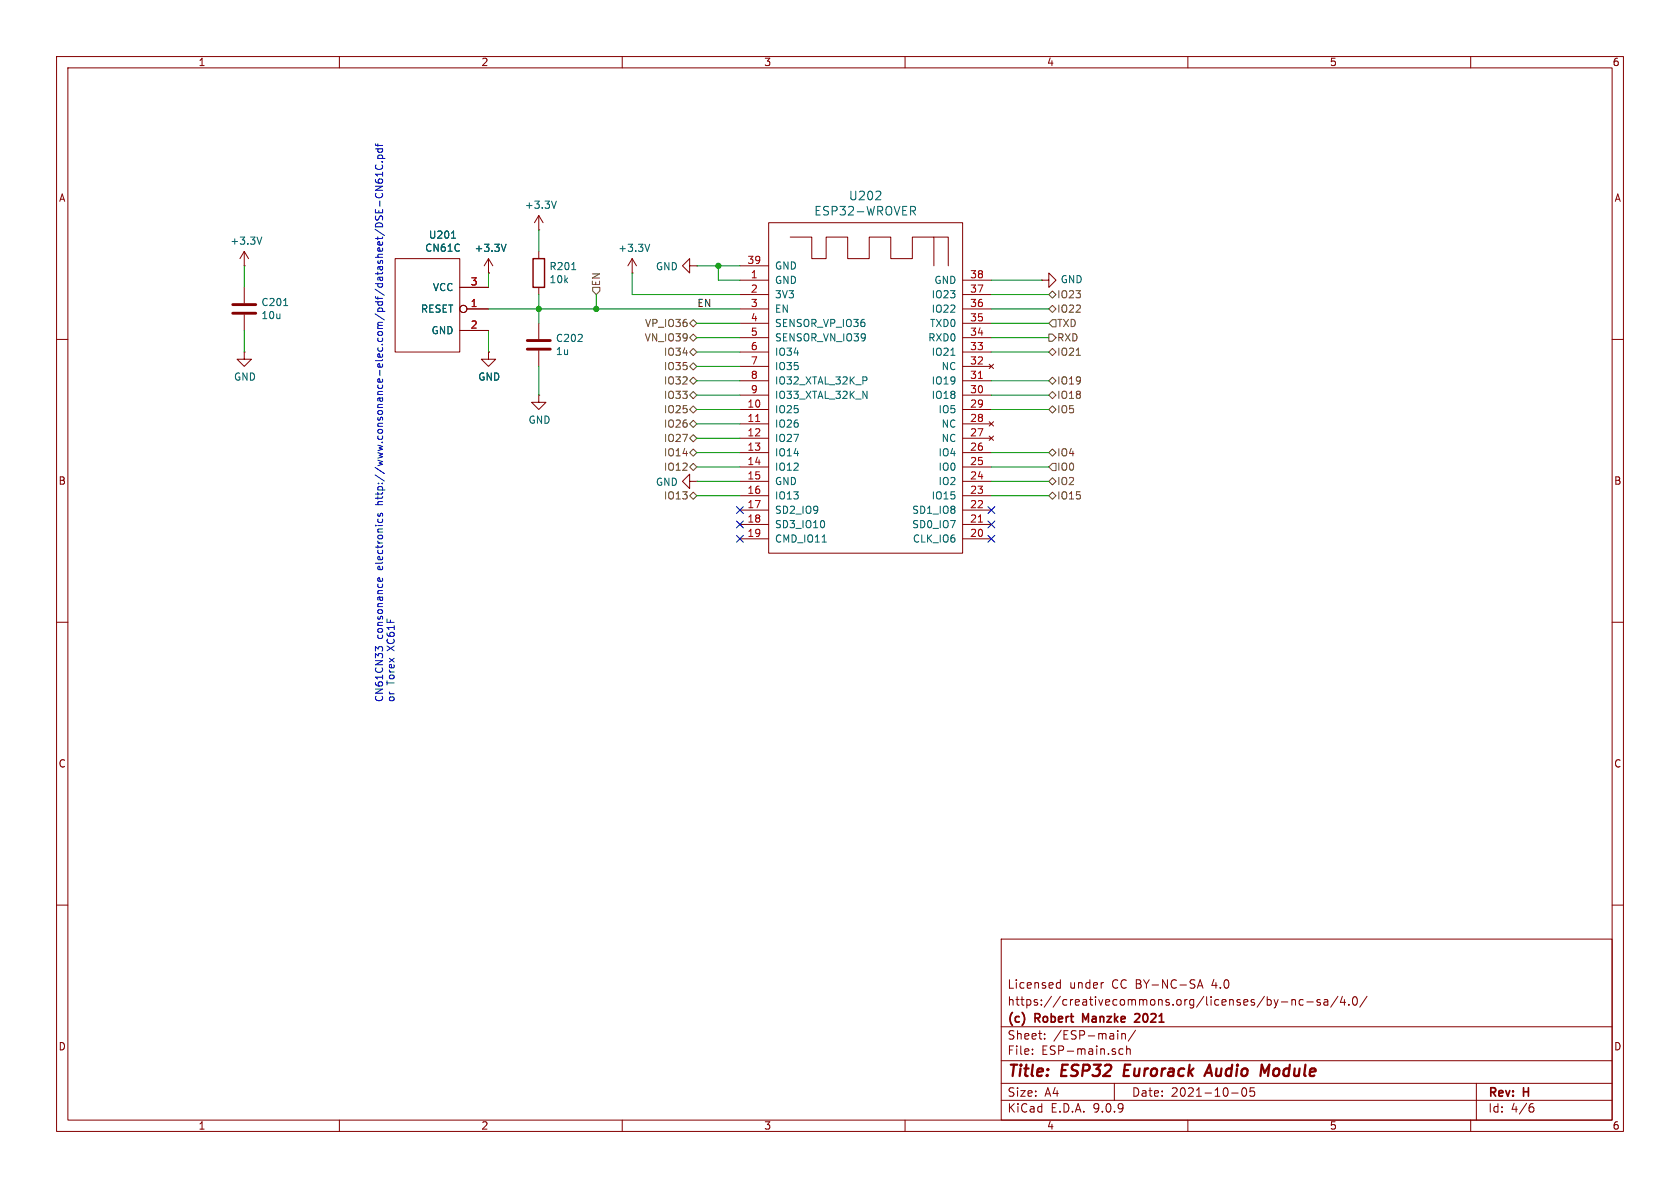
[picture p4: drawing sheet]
EESchema Schematic File Version 4
EELAYER 30 0
EELAYER END
$Descr A4 11693 8268
encoding utf-8
Sheet 2 6
Title "ESP32 Eurorack Audio Module"
Date "2021-10-05"
Rev "H"
Comp "(c) Robert Manzke 2021"
Comment1 "https://creativecommons.org/licenses/by-nc-sa/4.0/"
Comment2 "Licensed under CC BY-NC-SA 4.0"
Comment3 ""
Comment4 ""
$EndDescr
$Comp
L power:GND #PWR0204
U 1 1
P 4850 1850
F 0 "#PWR0204" H 4850 1600 50  0001 C CNN
F 1 "GND" V 4855 1722 50  0000 R CNN
F 2 "" H 4850 1850 50  0001 C CNN
F 3 "" H 4850 1850 50  0001 C CNN
	1    4850 1850
	0    1    1    0   
$EndComp
Wire Wire Line
	5150 1950 5000 1950
Wire Wire Line
	5000 1950 5000 1850
Wire Wire Line
	5000 1850 4850 1850
Wire Wire Line
	5150 1850 5000 1850
Connection ~ 5000 1850
$Comp
L power:GND #PWR0206
U 1 1
P 7250 1950
F 0 "#PWR0206" H 7250 1700 50  0001 C CNN
F 1 "GND" V 7255 1822 50  0000 R CNN
F 2 "" H 7250 1950 50  0001 C CNN
F 3 "" H 7250 1950 50  0001 C CNN
	1    7250 1950
	0    -1   -1   0   
$EndComp
Wire Wire Line
	7250 1950 6900 1950
$Comp
L power:+3.3V #PWR0205
U 1 1
P 4400 1900
F 0 "#PWR0205" H 4400 1750 50  0001 C CNN
F 1 "+3.3V" H 4415 2073 50  0000 C CNN
F 2 "" H 4400 1900 50  0001 C CNN
F 3 "" H 4400 1900 50  0001 C CNN
	1    4400 1900
	1    0    0    -1  
$EndComp
Wire Wire Line
	5150 2050 4400 2050
Wire Wire Line
	4400 2050 4400 1900
$Comp
L power:GND #PWR0210
U 1 1
P 4850 3350
F 0 "#PWR0210" H 4850 3100 50  0001 C CNN
F 1 "GND" V 4855 3222 50  0000 R CNN
F 2 "" H 4850 3350 50  0001 C CNN
F 3 "" H 4850 3350 50  0001 C CNN
	1    4850 3350
	0    1    1    0   
$EndComp
Wire Wire Line
	5150 3350 4850 3350
$Comp
L Device:R R201
U 1 1
P 3750 1900
F 0 "R201" H 3820 1946 50  0000 L CNN
F 1 "10k" H 3820 1855 50  0000 L CNN
F 2 "Resistor_SMD:R_0402_1005Metric" V 3680 1900 50  0001 C CNN
F 3 "~" H 3750 1900 50  0001 C CNN
	1    3750 1900
	1    0    0    -1  
$EndComp
$Comp
L power:+3.3V #PWR0201
U 1 1
P 3750 1600
F 0 "#PWR0201" H 3750 1450 50  0001 C CNN
F 1 "+3.3V" H 3765 1773 50  0000 C CNN
F 2 "" H 3750 1600 50  0001 C CNN
F 3 "" H 3750 1600 50  0001 C CNN
	1    3750 1600
	1    0    0    -1  
$EndComp
Wire Wire Line
	3750 1600 3750 1750
$Comp
L Device:C C202
U 1 1
P 3750 2400
F 0 "C202" H 3865 2446 50  0000 L CNN
F 1 "1u" H 3865 2355 50  0000 L CNN
F 2 "Capacitor_SMD:C_0402_1005Metric" H 3788 2250 50  0001 C CNN
F 3 "~" H 3750 2400 50  0001 C CNN
	1    3750 2400
	1    0    0    -1  
$EndComp
Wire Wire Line
	5150 2150 4150 2150
Wire Wire Line
	3750 2150 3750 2050
Wire Wire Line
	3750 2150 3750 2250
Connection ~ 3750 2150
$Comp
L power:GND #PWR0209
U 1 1
P 3750 2750
F 0 "#PWR0209" H 3750 2500 50  0001 C CNN
F 1 "GND" H 3755 2577 50  0000 C CNN
F 2 "" H 3750 2750 50  0001 C CNN
F 3 "" H 3750 2750 50  0001 C CNN
	1    3750 2750
	1    0    0    -1  
$EndComp
Wire Wire Line
	3750 2550 3750 2750
$Comp
L power:+3.3V #PWR0203
U 1 1
P 1700 1850
F 0 "#PWR0203" H 1700 1700 50  0001 C CNN
F 1 "+3.3V" H 1715 2023 50  0000 C CNN
F 2 "" H 1700 1850 50  0001 C CNN
F 3 "" H 1700 1850 50  0001 C CNN
	1    1700 1850
	1    0    0    -1  
$EndComp
$Comp
L power:GND #PWR0207
U 1 1
P 1700 2450
F 0 "#PWR0207" H 1700 2200 50  0001 C CNN
F 1 "GND" H 1705 2277 50  0000 C CNN
F 2 "" H 1700 2450 50  0001 C CNN
F 3 "" H 1700 2450 50  0001 C CNN
	1    1700 2450
	1    0    0    -1  
$EndComp
$Comp
L Device:C C201
U 1 1
P 1700 2150
F 0 "C201" H 1815 2196 50  0000 L CNN
F 1 "10u" H 1815 2105 50  0000 L CNN
F 2 "Capacitor_SMD:C_0402_1005Metric" H 1738 2000 50  0001 C CNN
F 3 "~" H 1700 2150 50  0001 C CNN
	1    1700 2150
	1    0    0    -1  
$EndComp
Wire Wire Line
	6900 3250 7300 3250
Text Label 4850 2150 0    50   ~ 0
EN
Wire Wire Line
	6900 2050 7300 2050
Wire Wire Line
	6900 2150 7300 2150
Wire Wire Line
	6900 2250 7300 2250
Wire Wire Line
	6900 2350 7300 2350
Wire Wire Line
	6900 2450 7300 2450
Wire Wire Line
	6900 2650 7300 2650
Wire Wire Line
	6900 2750 7300 2750
Wire Wire Line
	6900 2850 7300 2850
Wire Wire Line
	6900 3450 7300 3450
Wire Wire Line
	5150 2250 4850 2250
Wire Wire Line
	5150 2350 4850 2350
Wire Wire Line
	5150 2450 4850 2450
Wire Wire Line
	5150 2550 4850 2550
Wire Wire Line
	5150 2650 4850 2650
Wire Wire Line
	5150 2750 4850 2750
Wire Wire Line
	5150 2850 4850 2850
Wire Wire Line
	5150 2950 4850 2950
Wire Wire Line
	5150 3050 4850 3050
Wire Wire Line
	5150 3150 4850 3150
Wire Wire Line
	5150 3250 4850 3250
Wire Wire Line
	5150 3450 4850 3450
Wire Wire Line
	6900 3150 7300 3150
Text HLabel 7300 2250 2    50   Input ~ 0
TXD
Text HLabel 7300 2350 2    50   Output ~ 0
RXD
Text HLabel 7300 3250 2    50   Input ~ 0
IO0
Text HLabel 4150 2050 1    50   Input ~ 0
EN
Wire Wire Line
	4150 2050 4150 2150
Connection ~ 4150 2150
Wire Wire Line
	4150 2150 3750 2150
Text HLabel 7300 2450 2    50   BiDi ~ 0
IO21
Text HLabel 7300 2650 2    50   BiDi ~ 0
IO19
Text HLabel 7300 2750 2    50   BiDi ~ 0
IO18
Text HLabel 7300 2850 2    50   BiDi ~ 0
IO5
Text HLabel 7300 3450 2    50   BiDi ~ 0
IO15
Text HLabel 4850 2250 0    50   BiDi ~ 0
VP_IO36
Text HLabel 4850 2350 0    50   BiDi ~ 0
VN_IO39
Text HLabel 4850 2450 0    50   BiDi ~ 0
IO34
Text HLabel 4850 2550 0    50   BiDi ~ 0
IO35
Text HLabel 4850 2650 0    50   BiDi ~ 0
IO32
Text HLabel 4850 2750 0    50   BiDi ~ 0
IO33
Text HLabel 4850 2850 0    50   BiDi ~ 0
IO25
Text HLabel 4850 2950 0    50   BiDi ~ 0
IO26
Text HLabel 4850 3050 0    50   BiDi ~ 0
IO27
Text HLabel 4850 3150 0    50   BiDi ~ 0
IO14
Text HLabel 4850 3250 0    50   BiDi ~ 0
IO12
Text HLabel 4850 3450 0    50   BiDi ~ 0
IO13
Text HLabel 7300 2050 2    50   BiDi ~ 0
IO23
Text HLabel 7300 2150 2    50   BiDi ~ 0
IO22
Wire Wire Line
	1700 2300 1700 2450
Wire Wire Line
	1700 1850 1700 2000
Text HLabel 7300 3150 2    50   BiDi ~ 0
IO4
NoConn ~ 6900 3550
NoConn ~ 6900 3650
NoConn ~ 6900 3750
NoConn ~ 5150 3550
NoConn ~ 5150 3650
NoConn ~ 5150 3750
$Comp
L power:+3.3V #PWR0202
U 1 1
P 3400 1900
F 0 "#PWR0202" H 3400 1750 50  0001 C CNN
F 1 "+3.3V" H 3415 2073 50  0000 C CNN
F 2 "" H 3400 1900 50  0001 C CNN
F 3 "" H 3400 1900 50  0001 C CNN
	1    3400 1900
	1    0    0    -1  
$EndComp
Wire Wire Line
	3400 1900 3400 2000
$Comp
L power:GND #PWR0208
U 1 1
P 3400 2450
F 0 "#PWR0208" H 3400 2200 50  0001 C CNN
F 1 "GND" H 3405 2277 50  0000 C CNN
F 2 "" H 3400 2450 50  0001 C CNN
F 3 "" H 3400 2450 50  0001 C CNN
	1    3400 2450
	1    0    0    -1  
$EndComp
Wire Wire Line
	3400 2300 3400 2450
Wire Wire Line
	3750 2150 3400 2150
$Comp
L esp32:ESP32-WROVER U202
U 1 1
P 6050 2750
F 0 "U202" H 6025 4137 60  0000 C CNN
F 1 "ESP32-WROVER" H 6025 4031 60  0000 C CNN
F 2 "esp32:ESP32-WROVER" H 6500 2450 60  0001 C CNN
F 3 "" H 6500 2450 60  0001 C CNN
	1    6050 2750
	1    0    0    -1  
$EndComp
Text HLabel 7300 3350 2    50   BiDi ~ 0
IO2
Wire Wire Line
	7300 3350 6900 3350
$Comp
L special-ics:CN61C U201
U 1 1
P 2750 1800
F 0 "U201" H 3083 1965 50  0000 C CNN
F 1 "CN61C" H 3083 1874 50  0000 C CNN
F 2 "Package_TO_SOT_SMD:SOT-23" H 3000 1800 50  0001 C CNN
F 3 "" H 3000 1800 50  0001 C CNN
	1    2750 1800
	1    0    0    -1  
$EndComp
Text Notes 2750 4900 1    50   ~ 0
CN61CN33 consonance electronics http://www.consonance-elec.com/pdf/datasheet/DSE-CN61C.pdf\nor Torex XC61F
$EndSCHEMATC
